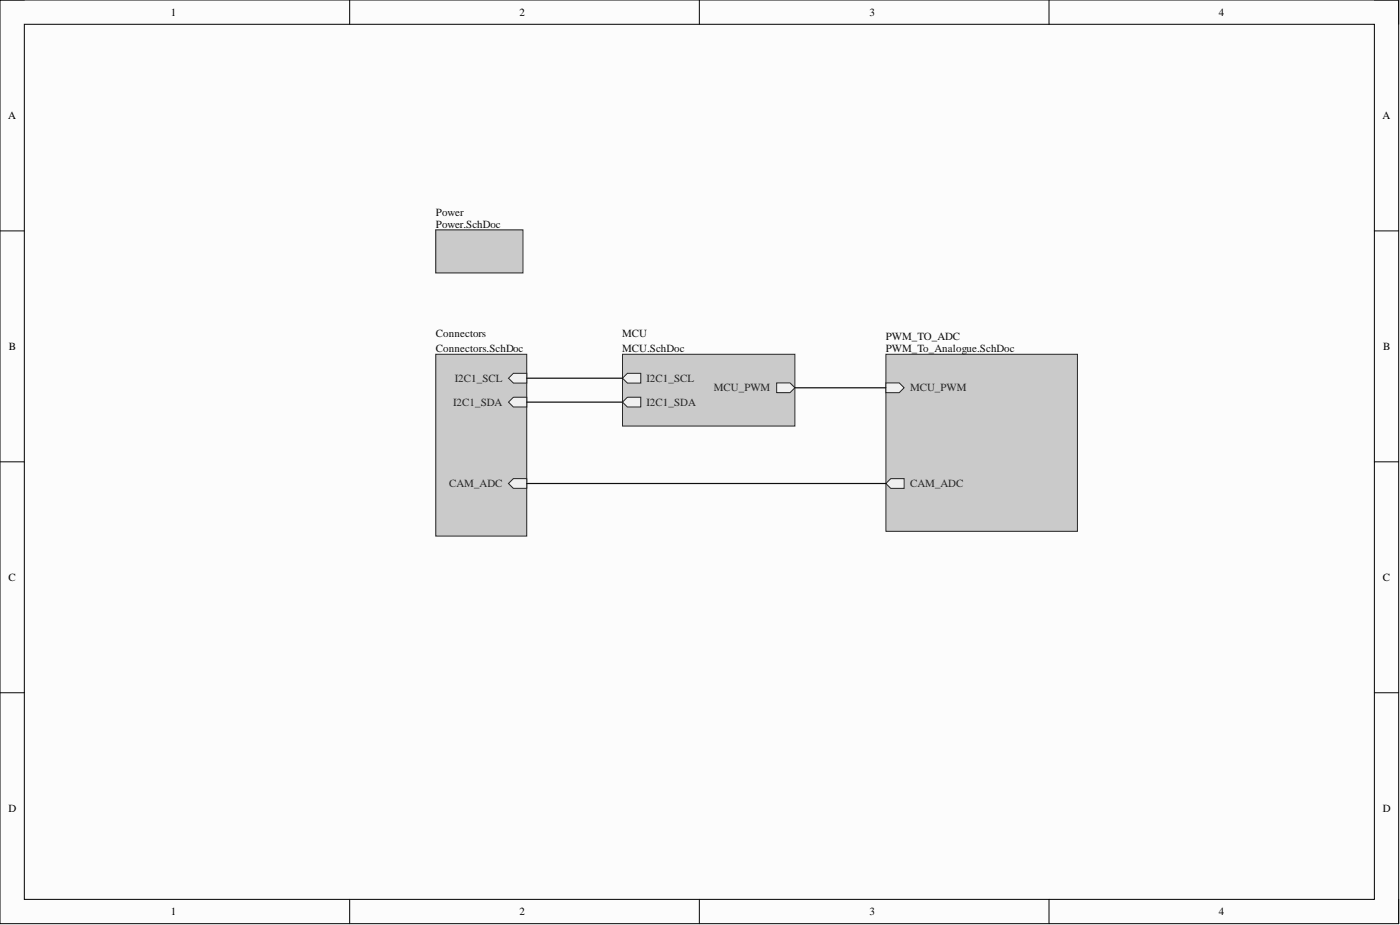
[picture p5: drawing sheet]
<svg xmlns="http://www.w3.org/2000/svg" width="292mm" height="193mm" viewBox="0 0 292 193" stroke-linecap="round" stroke-linejoin="round" font-family="sans-serif">
<path d="M0 0h291.8v192.7h-291.8z" fill-rule="evenodd" fill="#fcfcfc"/>
<path d="M0 0h291.8v192.7h-291.8z" fill="none" stroke="#000" stroke-width=".21"/>
<path d="M5.1 5.1h281.7v182.5h-281.7z" fill-rule="evenodd" fill="#fcfcfc"/>
<g fill="none" stroke="#000" stroke-width=".21">
<path d="M0 0h5.1M73 0v5.1M145.9 0v5.1M218.9 0v5.1M286.8 0h5v5.1M5.1 5.1h281.7v182.5h-281.7zM0 48.2h5.1M286.8 48.2h5M0 96.3h5.1M286.8 96.3h5M0 144.5h5.1M286.8 144.5h5"/>
<path d="M73 187.6v5.1M145.9 187.6v5.1M218.9 187.6v5.1M291.8 187.6v5.1"/>
</g>
<path d="M90.9 73.9h19v37.9h-19z" fill-rule="evenodd" fill="#cacaca"/>
<path d="M90.9 73.9h19v37.9h-19z" fill="none" stroke="#262626" stroke-width=".21"/>
<path d="M106.1 78.9l1-1h2.8v2h-2.8z" fill-rule="evenodd" fill="#f0f0f0"/>
<path d="M106.1 78.9l1-1h2.8v2h-2.8z" fill="none" stroke="#262626" stroke-width=".21"/>
<path d="M106.1 83.9l1-1h2.8v2h-2.8z" fill-rule="evenodd" fill="#f0f0f0"/>
<path d="M106.1 83.9l1-1h2.8v2h-2.8z" fill="none" stroke="#262626" stroke-width=".21"/>
<path d="M106.1 100.9l1-1.1h2.8v2.1h-2.8z" fill-rule="evenodd" fill="#f0f0f0"/>
<path d="M106.1 100.9l1-1.1h2.8v2.1h-2.8z" fill="none" stroke="#262626" stroke-width=".21"/>
<path d="M129.9 73.9h36v15h-36z" fill-rule="evenodd" fill="#cacaca"/>
<path d="M129.9 73.9h36v15h-36z" fill="none" stroke="#262626" stroke-width=".21"/>
<path d="M129.9 78.9l1-1h2.8v2h-2.8z" fill-rule="evenodd" fill="#f0f0f0"/>
<path d="M129.9 78.9l1-1h2.8v2h-2.8z" fill="none" stroke="#262626" stroke-width=".21"/>
<path d="M129.9 83.9l1-1h2.8v2h-2.8z" fill-rule="evenodd" fill="#f0f0f0"/>
<path d="M129.9 83.9l1-1h2.8v2h-2.8z" fill="none" stroke="#262626" stroke-width=".21"/>
<path d="M162 79.9h2.8l1.1 1-1.1 1h-2.8z" fill-rule="evenodd" fill="#f0f0f0"/>
<path d="M162 79.9h2.8l1.1 1-1.1 1h-2.8z" fill="none" stroke="#262626" stroke-width=".21"/>
<path d="M184.8 73.9h40v36.9h-40z" fill-rule="evenodd" fill="#cacaca"/>
<path d="M184.8 73.9h40v36.9h-40z" fill="none" stroke="#262626" stroke-width=".21"/>
<path d="M184.8 79.9h2.8l1 1-1 1h-2.8z" fill-rule="evenodd" fill="#f0f0f0"/>
<path d="M184.8 79.9h2.8l1 1-1 1h-2.8z" fill="none" stroke="#262626" stroke-width=".21"/>
<path d="M184.8 100.9l1.1-1h2.7v2h-2.7z" fill-rule="evenodd" fill="#f0f0f0"/>
<path d="M184.8 100.9l1.1-1h2.7v2h-2.7z" fill="none" stroke="#262626" stroke-width=".21"/>
<path d="M90.9 48h18.2v8.9h-18.2z" fill-rule="evenodd" fill="#cacaca"/>
<path d="M90.9 48h18.2v8.9h-18.2z" fill="none" stroke="#262626" stroke-width=".21"/>
<path d="M109.9 78.9h20M109.9 83.9h20M165.9 80.9h18.9M109.9 100.9h74.9" fill="none" stroke="#0e0e0e" stroke-width=".25"/>
<g font-size="2.3">
<text x="35.6" y="3.3">1</text>
<text x="108.4" y="3.3">2</text>
<text x="181.4" y="3.3">3</text>
<text x="254.3" y="3.3">4</text>
<text x="1.7" y="24.8">A</text>
<text x="288.4" y="24.8">A</text>
<text x="1.9" y="73">B</text>
<text x="288.6" y="73">B</text>
<text x="1.8" y="121.2">C</text>
<text x="288.5" y="121.2">C</text>
<text x="1.8" y="169.4">D</text>
<text x="288.5" y="169.4">D</text>
<text x="35.6" y="190.9">1</text>
<text x="108.4" y="190.9">2</text>
<text x="181.4" y="190.9">3</text>
<text x="254.3" y="190.9">4</text>
</g>
<g font-size="2.3" fill="#0e0e0e">
<text x="90.9" y="45">Power</text>
<text x="90.9" y="47.5">Power.SchDoc</text>
<text x="90.9" y="70.4">Connectors</text>
<text x="129.8" y="70.4">MCU</text>
<text x="184.8" y="70.9">PWM_TO_ADC</text>
<text x="90.9" y="73.4">Connectors.SchDoc</text>
<text x="129.8" y="73.4">MCU.SchDoc</text>
<text x="184.8" y="73.4">PWM_To_Analogue.SchDoc</text>
</g>
<g font-size="2.3" fill="#262626">
<text x="94.9" y="79.7">I2C1_SCL</text>
<text x="134.9" y="79.7">I2C1_SCL</text>
<text x="149" y="81.6">MCU_PWM</text>
<text x="189.9" y="81.6">MCU_PWM</text>
<text x="94.6" y="84.7">I2C1_SDA</text>
<text x="134.9" y="84.7">I2C1_SDA</text>
<text x="93.7" y="101.7">CAM_ADC</text>
<text x="189.9" y="101.7">CAM_ADC</text>
</g>
</svg>
